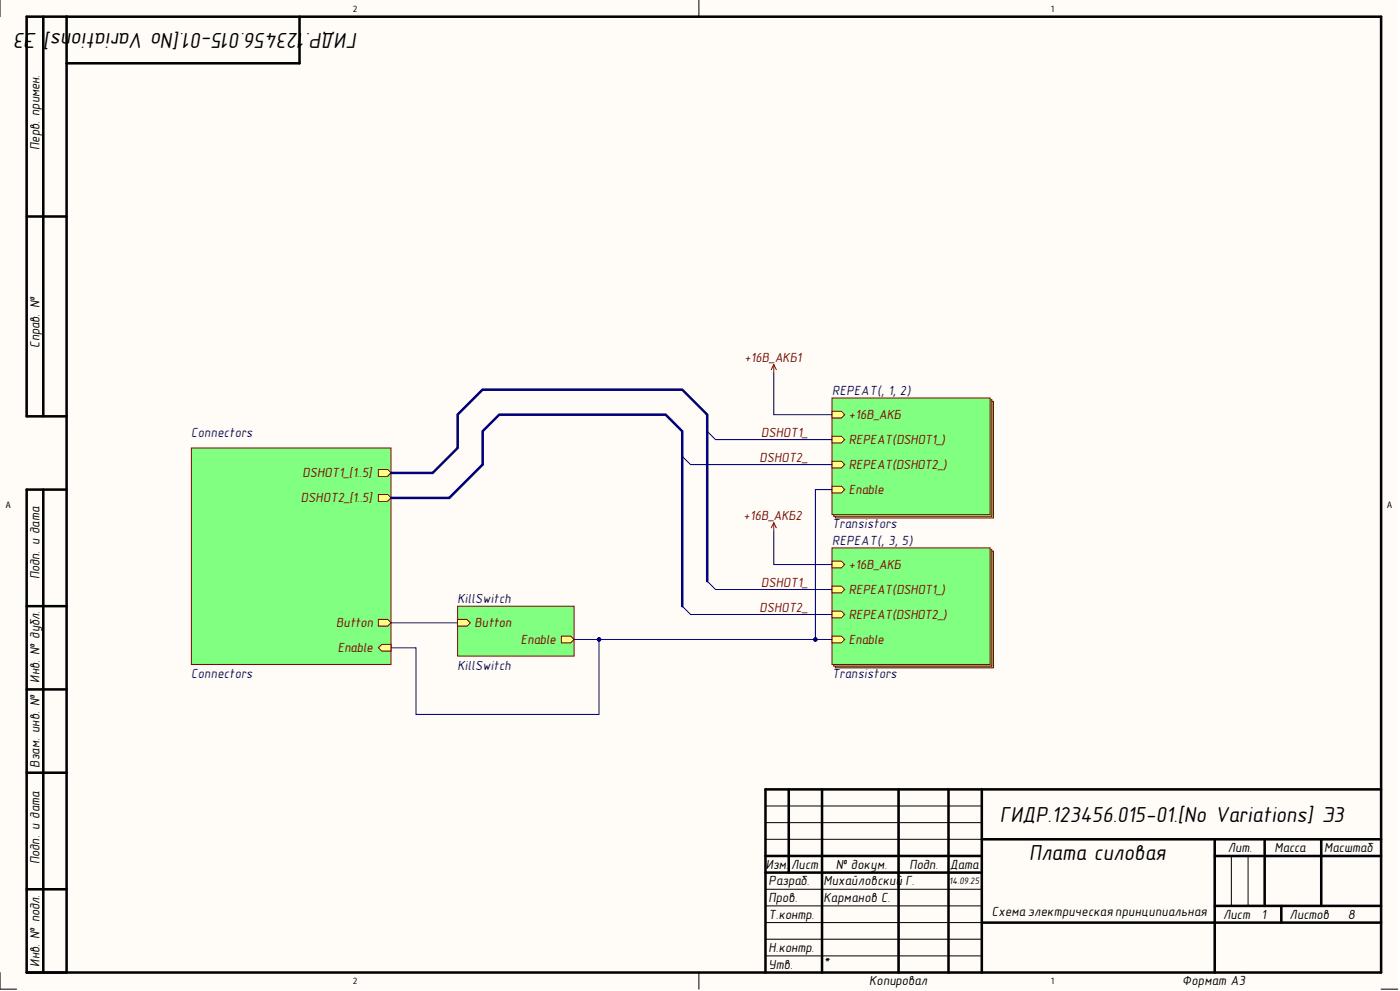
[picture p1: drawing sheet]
<svg xmlns="http://www.w3.org/2000/svg" width="420mm" height="297mm" viewBox="0 0 420 297" stroke-linecap="round" stroke-linejoin="round" font-family="sans-serif">
<g fill="#fffcf8">
<path d="M0 0h419.1v296.5h-419.1z" fill-rule="evenodd"/>
<path d="M5 5h409.1v286.5h-409.1z" fill-rule="evenodd"/>
</g>
<g fill="none" stroke="#000" stroke-width=".3">
<path d="M0 0v5M209.6 0v5M229.5 251.6h64.9M229.5 246.6h64.9M229.5 241.6h64.9M369.2 256.6v14.9M374.2 256.6v14.9M229.5 276.5h64.9M229.5 271.5h64.9M229.5 266.5h64.9M0 291.5v5h5M209.6 291.5v5"/>
<path d="M229.5 286.5h64.9M229.5 281.5h64.9M414.1 296.5h5"/>
</g>
<g fill="none" stroke="#000" stroke-width=".76">
<path d="M13 5v119.8M20 5v286.5M89.8 5v14h-69.8M8 64.9h12M20 124.8h-12v-119.8h406.1v286.5h-406.1v-144.7l12-.1M13 146.8v144.7M8 181.7h12M8 206.6h12M8 231.6h12M236.5 236.6v25M246.5 236.6v54.9M269.4 236.6v54.9"/>
<path d="M284.4 236.6v54.9M294.4 236.6v54.9M414.1 236.6h-184.6v54.9M229.5 256.6h64.9M294.4 251.6h119.7M364.3 251.6v39.9M364.3 256.6h49.8M379.2 251.6v19.9M396.2 251.6v19.9M8 266.5h12M229.5 261.6h64.9M294.4 276.5h119.7"/>
<path d="M364.3 271.5h49.8M384.2 271.5v5"/>
</g>
<path d="M57.4 134.3h59.9v64.9h-59.9z" fill-rule="evenodd" fill="#80ff80"/>
<path d="M57.4 134.3h59.9v64.9h-59.9z" fill="none" stroke="#800000" stroke-width=".3"/>
<path d="M113.5 140.7h2.7l1.1 1.1-1.1 1h-2.7z" fill-rule="evenodd" fill="#ffff80"/>
<path d="M113.5 140.7h2.7l1.1 1.1-1.1 1h-2.7z" fill="none" stroke="#800000" stroke-width=".3"/>
<path d="M113.5 148.2h2.7l1.1 1-1.1 1.1h-2.7z" fill-rule="evenodd" fill="#ffff80"/>
<path d="M113.5 148.2h2.7l1.1 1-1.1 1.1h-2.7z" fill="none" stroke="#800000" stroke-width=".3"/>
<path d="M113.5 185.7h2.7l1.1 1-1.1 1h-2.7z" fill-rule="evenodd" fill="#ffff80"/>
<path d="M113.5 185.7h2.7l1.1 1-1.1 1h-2.7z" fill="none" stroke="#800000" stroke-width=".3"/>
<path d="M114.5 193.2h2.8v2h-2.8l-1-1z" fill-rule="evenodd" fill="#ffff80"/>
<path d="M114.5 193.2h2.8v2h-2.8l-1-1z" fill="none" stroke="#800000" stroke-width=".3"/>
<path d="M137.2 181.7h34.9v15h-34.9z" fill-rule="evenodd" fill="#80ff80"/>
<path d="M137.2 181.7h34.9v15h-34.9z" fill="none" stroke="#800000" stroke-width=".3"/>
<path d="M137.2 185.7h2.8l1 1-1 1h-2.8z" fill-rule="evenodd" fill="#ffff80"/>
<path d="M137.2 185.7h2.8l1 1-1 1h-2.8z" fill="none" stroke="#800000" stroke-width=".3"/>
<path d="M168.3 190.7h2.8l1 1-1 1h-2.8z" fill-rule="evenodd" fill="#ffff80"/>
<path d="M168.3 190.7h2.8l1 1-1 1h-2.8z" fill="none" stroke="#800000" stroke-width=".3"/>
<path d="M250.5 120.3h47.4v35h-47.4z" fill-rule="evenodd" fill="#80ff80"/>
<path d="M250.5 120.3h47.4v35h-47.4z" fill="none" stroke="#800000" stroke-width=".3"/>
<path d="M250 119.8h47.4v35h-47.4z" fill-rule="evenodd" fill="#80ff80"/>
<path d="M250 119.8h47.4v35h-47.4z" fill="none" stroke="#800000" stroke-width=".3"/>
<path d="M249.5 119.3h47.4v34.9h-47.4z" fill-rule="evenodd" fill="#80ff80"/>
<path d="M249.5 119.3h47.4v34.9h-47.4z" fill="none" stroke="#800000" stroke-width=".3"/>
<path d="M249.5 130.8h2.8l1 1-1 1h-2.8z" fill-rule="evenodd" fill="#ffff80"/>
<path d="M249.5 130.8h2.8l1 1-1 1h-2.8z" fill="none" stroke="#800000" stroke-width=".3"/>
<path d="M249.5 138.2h2.8l1 1.1-1 1h-2.8z" fill-rule="evenodd" fill="#ffff80"/>
<path d="M249.5 138.2h2.8l1 1.1-1 1h-2.8z" fill="none" stroke="#800000" stroke-width=".3"/>
<path d="M249.5 145.7h2.8l1 1.1-1 1h-2.8z" fill-rule="evenodd" fill="#ffff80"/>
<path d="M249.5 145.7h2.8l1 1.1-1 1h-2.8z" fill="none" stroke="#800000" stroke-width=".3"/>
<path d="M249.5 123.3h2.8l1 1-1 1h-2.8z" fill-rule="evenodd" fill="#ffff80"/>
<path d="M249.5 123.3h2.8l1 1-1 1h-2.8z" fill="none" stroke="#800000" stroke-width=".3"/>
<path d="M250.5 165.2h47.4v35h-47.4z" fill-rule="evenodd" fill="#80ff80"/>
<path d="M250.5 165.2h47.4v35h-47.4z" fill="none" stroke="#800000" stroke-width=".3"/>
<path d="M250 164.7h47.4v35h-47.4z" fill-rule="evenodd" fill="#80ff80"/>
<path d="M250 164.7h47.4v35h-47.4z" fill="none" stroke="#800000" stroke-width=".3"/>
<path d="M249.5 164.2h47.4v35h-47.4z" fill-rule="evenodd" fill="#80ff80"/>
<path d="M249.5 164.2h47.4v35h-47.4z" fill="none" stroke="#800000" stroke-width=".3"/>
<path d="M249.5 175.7h2.8l1 1-1 1h-2.8z" fill-rule="evenodd" fill="#ffff80"/>
<path d="M249.5 175.7h2.8l1 1-1 1h-2.8z" fill="none" stroke="#800000" stroke-width=".3"/>
<path d="M249.5 183.2h2.8l1 1-1 1h-2.8z" fill-rule="evenodd" fill="#ffff80"/>
<path d="M249.5 183.2h2.8l1 1-1 1h-2.8z" fill="none" stroke="#800000" stroke-width=".3"/>
<path d="M249.5 190.7h2.8l1 1-1 1h-2.8z" fill-rule="evenodd" fill="#ffff80"/>
<path d="M249.5 190.7h2.8l1 1-1 1h-2.8z" fill="none" stroke="#800000" stroke-width=".3"/>
<path d="M249.5 168.2h2.8l1 1-1 1h-2.8z" fill-rule="evenodd" fill="#ffff80"/>
<path d="M249.5 168.2h2.8l1 1-1 1h-2.8z" fill="none" stroke="#800000" stroke-width=".3"/>
<path d="M204.6 136.8l2.5 2.5M212.1 129.3l2.5 2.5M249.5 146.8h-5v44.9M212.1 174.2l2.5 2.5M117.3 186.7h19.9M204.6 181.7l2.5 2.5h42.4" fill="none" stroke="#000080" stroke-width=".3"/>
<circle cx="244.5" cy="191.7" r=".51" fill="#000080"/>
<g fill="none" stroke="#000080" stroke-width=".3">
<path d="M207.1 139.3h42.4M214.6 131.8h34.9M214.6 176.7h34.9M172.1 191.7h77.4"/>
<circle cx="244.5" cy="191.7" r=".51"/>
</g>
<path d="M117.3 141.8h12.4l7.5-7.5v-10l7.5-7.5h59.9l7.5 7.5v49.9" fill="none" stroke="#000080" stroke-width=".76"/>
<circle cx="179.6" cy="191.7" r=".51" fill="#000080"/>
<circle cx="179.6" cy="191.7" r=".51" fill="none" stroke="#000080" stroke-width=".3"/>
<circle cx="244.5" cy="191.7" r=".51" fill="#000080"/>
<g fill="none" stroke="#000080" stroke-width=".3">
<path d="M179.6 191.7v22.4h-54.9v-19.9h-7.4"/>
<circle cx="244.5" cy="191.7" r=".51"/>
</g>
<circle cx="179.6" cy="191.7" r=".51" fill="#000080"/>
<g fill="none" stroke="#000080" stroke-width=".3">
<path d="M232 111.8v12.5h17.5M232 159.2v10h17.5"/>
<circle cx="179.6" cy="191.7" r=".51"/>
</g>
<path d="M117.3 149.2h17.4l10-9.9v-10l5-5h49.9l5 5v52.4" fill="none" stroke="#000080" stroke-width=".76"/>
<path d="M232 109.3l-.7 1.5M232 109.3l.8 1.5M232 109.3v2.5M232 156.7v2.5M232 156.7l-.7 1.5M232 156.7l.8 1.5" fill="none" stroke="#800000" stroke-width=".3"/>
<g font-size="6.6">
<text x="7.6" y="9.8" transform="rotate(-180 7.6 9.8)">3</text>
<text x="11.2" y="9.8" transform="rotate(-180 11.2 9.8)">Э</text>
<text x="18.5" y="9.8" transform="rotate(-180 18.5 9.8)">s]</text>
<text x="89.6" y="9.8" transform="rotate(-180 89.6 9.8)">23456.015-01.[No Variation</text>
<text x="107.3" y="9.8" transform="rotate(-180 107.3 9.8)">ГИДР.1</text>
<text x="299.9" y="246.3">ГИДР.123456.015-01.[No Variations] Э3</text>
<text x="308.6" y="257.9">Плата силовая</text>
</g>
<g font-size="4">
<text x="11.8" y="45" transform="rotate(-90 11.8 45)">Перв. примен.</text>
<text x="11.8" y="104.2" transform="rotate(-90 11.8 104.2)">Справ. №</text>
<text x="11.8" y="173.7" transform="rotate(-90 11.8 173.7)">Подп. и дата</text>
<text x="11.8" y="204.6" transform="rotate(-90 11.8 204.6)">Инв. № дубл.</text>
<text x="11.8" y="230.1" transform="rotate(-90 11.8 230.1)">Взам. инв. №</text>
<text x="368.2" y="255.4">Лит.</text>
<text x="382.1" y="255.4">Масса</text>
<text x="397.1" y="255.4">Масштаб</text>
<text x="11.8" y="259" transform="rotate(-90 11.8 259)">Подп. и дата</text>
<text x="229.6" y="260.4">Изм.</text>
<text x="237.2" y="260.4">Лист</text>
<text x="250.6" y="260.4">№ докум.</text>
<text x="272.7" y="260.4">Подп.</text>
<text x="284.8" y="260.4">Дата</text>
<text x="230.5" y="265.4">Разраб.</text>
<text x="247" y="265.4">Михайловский</text>
<text x="271.5" y="265.4">Г.</text>
<text x="230.5" y="270.4">Пров.</text>
<text x="230.5" y="275.4">Т.контр.</text>
<text x="247" y="270.4">Карманов С.</text>
<text x="297.4" y="274.7">Схема электрическая принципиальная</text>
<text x="366.8" y="275.4">Лист</text>
<text x="378.3" y="275.4">1</text>
<text x="386.7" y="275.4">Листов</text>
<text x="404.2" y="275.4">8</text>
<text x="230.5" y="285.3">Н.контр.</text>
<text x="11.8" y="289.7" transform="rotate(-90 11.8 289.7)">Инв. № подл.</text>
<text x="230.5" y="290.3">Утв.</text>
<text x="247" y="289.9">*</text>
<text x="260.6" y="295.4">Копировал</text>
<text x="354.5" y="295.4">Формат А3</text>
</g>
<g font-size="4" fill="#800000">
<text x="223.2" y="108.4">+16В_АКБ1</text>
<text x="254.6" y="125.7">+16В_АКБ</text>
<text x="228.3" y="131">DSHOT1_</text>
<text x="254.6" y="133.1">REPEAT(DSHOT1_)</text>
<text x="90.7" y="143.1">DSHOT1_[1..5]</text>
<text x="227.8" y="138.4">DSHOT2_</text>
<text x="254.6" y="140.6">REPEAT(DSHOT2_)</text>
<text x="254.6" y="148.1">Enable</text>
<text x="90.2" y="150.6">DSHOT2_[1..5]</text>
<text x="223" y="155.8">+16В_АКБ2</text>
<text x="254.6" y="170.6">+16В_АКБ</text>
<text x="228.3" y="175.9">DSHOT1_</text>
<text x="254.6" y="178.1">REPEAT(DSHOT1_)</text>
<text x="227.8" y="183.4">DSHOT2_</text>
<text x="254.6" y="185.5">REPEAT(DSHOT2_)</text>
<text x="100.8" y="188.1">Button</text>
<text x="142.3" y="188.1">Button</text>
<text x="101.3" y="195.5">Enable</text>
<text x="156.2" y="193">Enable</text>
<text x="254.6" y="193">Enable</text>
</g>
<g font-size="4" fill="#000080">
<text x="249.5" y="118.5">REPEAT(, 1, 2)</text>
<text x="57.4" y="131">Connectors</text>
<text x="249.5" y="158.4">Transistors</text>
<text x="249.5" y="163.5">REPEAT(, 3, 5)</text>
<text x="137.2" y="180.9">KillSwitch</text>
<text x="57.4" y="203.3">Connectors</text>
<text x="137.2" y="200.8">KillSwitch</text>
<text x="249.5" y="203.3">Transistors</text>
</g>
<text font-size="2.8" x="284.6" y="265">14.09.25</text>
<g font-size="2.7">
<text x="105.9" y="3.5">2</text>
<text x="315.1" y="3.5">1</text>
<text x="1.8" y="152.2">A</text>
<text x="415.9" y="152.2">A</text>
<text x="105.9" y="295">2</text>
<text x="315.1" y="295">1</text>
</g>
</svg>
